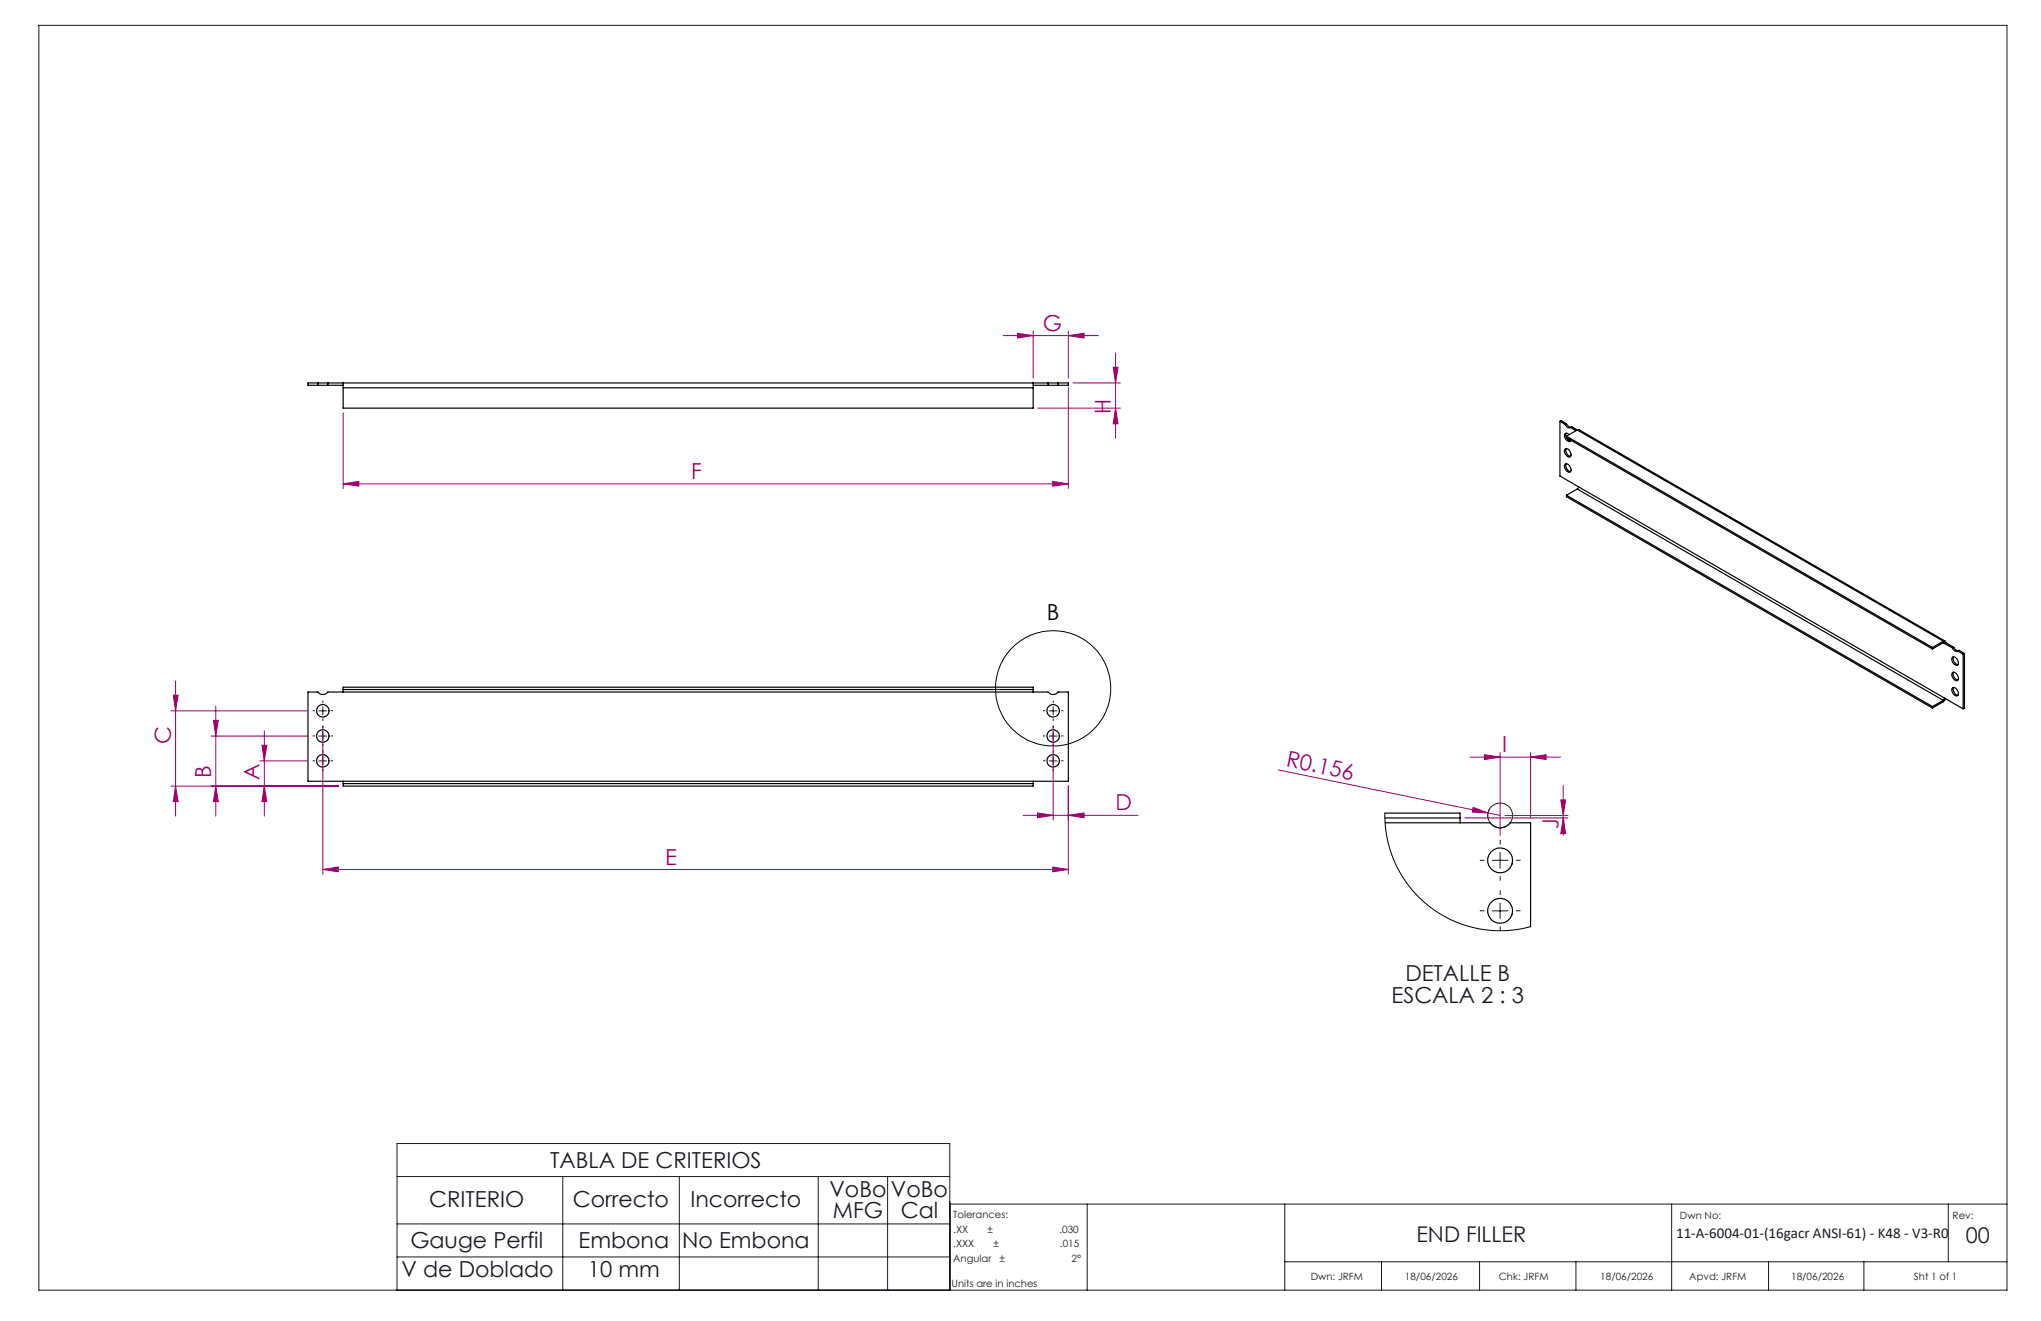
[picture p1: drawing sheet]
<svg xmlns="http://www.w3.org/2000/svg" width="432mm" height="279mm" viewBox="0 0 432 279" stroke-linecap="round" stroke-linejoin="round" font-family="sans-serif">
<g fill="none" stroke="#191924" stroke-width=".21">
<path d="M8.2 5.4h416.4v267.5h-416.4zM67.5 150.4h1.6M67.5 155.7h1.6M68.3 149.5v1.7M68.3 154.8v1.7M222 150.4h1.6M222 155.7h1.6M222.8 149.5v1.7M222.8 154.8v1.7M67.5 160.9h1.6M68.3 160.1v1.6M222 160.9h1.6"/>
<path d="M222.8 160.1v1.6M315.7 182h3.4M315.7 192.7h3.4M317.4 180.3v3.4M317.4 191v3.3M84 248.8h116.9M84 258.9h116.9M119.1 248.8v24.1M143.7 248.8v24.1M173.1 248.8v24.1M187.8 248.8v24.1M200.9 254.7h223.7"/>
<path d="M230 254.7v18.2M271.8 254.7v18.2M353.7 254.7v18.2M412.2 254.7v12.2M84 272.9v-31h116.9v31M84 265.9h116.9M271.8 266.9h152.8M292.3 266.9v6M313 266.9v6M333.4 266.9v6M374.2 266.9v6M394.3 266.9v6"/>
<circle cx="317.4" cy="172.5" r="2.63"/>
</g>
<g fill="none" stroke="#000" stroke-width=".25">
<path d="M67.2 81.5h2.2M67.2 81h2.2M67.2 81h-2v.5h2M67.2 81v.5M69.4 81h152.4M69.4 81.5h3.2M69.4 81v.5M72.6 81v1M72.6 82v4.3h146v-4.3M72.6 82h146M218.6 81v1M218.6 81.5h3.2"/>
<path d="M221.8 81.5h2.1M221.8 81h2.1M221.8 81v.5M223.9 81h2.1v.5h-2.1M223.9 81v.5M330 89.1v11.6l81.4 46.9M330 89.1l1.1 .6M330 89.1l.3-.1 1.1 .6M331 98.3l.2-.2a1.18 1.18 0 0 1 1 1.7 1.09 1.09 0 0 1-1.2-1.3zM331.1 89.7a.86 .86 0 0 0 1.1 .7M331.2 94.9a1.18 1.18 0 0 1 1 1.7 1.1 1.1 0 0 1-1.2-1.4zM331.3 91.6a1.34 1.34 0 0 0 1 1.7"/>
<path d="M331.3 94.9a1.29 1.29 0 0 0 1 1.6M331.3 98.1a1.29 1.29 0 0 0 1 1.6M331.4 89.6l.4 .5 .6 .2M331.4 92.3v.3l77.4 44.7M331.4 92.3l77.4 44.6M331.4 89.6l-.3 .1M332 91.9a.54 .54 0 0 0-.8-.2 .54 .54 0 0 0-.2 .8l.3 .5 .5 .3a.36 .36 0 0 0 .3 .1 .36 .36 0 0 0 .3-.3M332.2 90.4l1.2 .7M332.2 90.4l.3-.2 1.2 .7M333.7 90.9h.4l77.4 44.7M333.7 90.9l-2.3 1.4M333.7 90.9l77.4 44.7"/>
<path d="M331.4 104.7v.4l77.4 44.7M331.4 104.7l77.4 44.7M333.7 103.4l-2.3 1.3M333.7 103.4l77.4 44.7M334 103l-.3 .4M408.8 136.9v.4M411.1 135.9h.2l.1 .2M411.1 135.6a.33 .33 0 0 1 .4 0 .33 .33 0 0 1 .2 .3M411.1 135.9l.3 .2M411.1 135.9l-2.3 1.4M411.1 135.6l-2.3 1.3M411.4 136.1l1.7 1"/>
<path d="M411.7 135.9l-.3 .2M411.7 135.9l1.6 1M413.1 137.1a.86 .86 0 0 0 1.1 .6M413.1 139a1.13 1.13 0 0 1 1 1.7 1.2 1.2 0 0 1-1-1.7zM413.3 138.9a1.34 1.34 0 0 0 .9 1.7M413.3 136.9l.4 .5 .6 .3M413.3 136.9l-.2 .2M414.2 137.7l.3-.2 1.1 .7M414.2 137.7l1.1 .7M415.3 138.4v11.5M415.6 138.2l-.3 .2M415.6 138.2v11.6l-.3 .1"/>
<path d="M65.2 146.4h2a1.32 1.32 0 0 0 2.2 0h152.4a1.32 1.32 0 0 0 2.1 0h2.1v18.8h-160.8zM72.6 145.8v.6M72.6 145.8v-.5h146v.5M72.6 145.8h146M218.6 145.8v.6M408.8 149.4v.4M411.1 148.1l-2.3 1.3M411.1 148.1v.3M411.1 148.4l-2.3 1.4M411.4 147.6l-.3 .5M411.4 147.6l3.9 2.3M411.6 147.8l-.5 .6"/>
<path d="M413.1 145.5a1.18 1.18 0 0 1 1.1 1.6 1.1 1.1 0 0 1-1.3-1.3zM413.1 142.2a1.16 1.16 0 0 1 1.1 1.7 .75 .75 0 0 1-1.1-.6l-.2-.5zM413.3 142.2a1.3 1.3 0 0 0 .9 1.6M413.3 145.4a1.29 1.29 0 0 0 .9 1.6M72.6 165.2v.5M72.6 165.7v.6h146v-.6M72.6 165.7h146M218.6 165.2v.5M293 172h15.9v1M293 173h15.9M293.1 174h22.1a2.63 2.63 0 0 0 4.3 0h4.3v22M308.9 173v1"/>
<circle cx="68.3" cy="155.7" r="1.32"/>
<circle cx="68.3" cy="150.3" r="1.32"/>
<circle cx="222.8" cy="155.7" r="1.32"/>
<circle cx="222.8" cy="150.3" r="1.32"/>
<circle cx="68.3" cy="160.9" r="1.32"/>
<circle cx="222.8" cy="160.9" r="1.32"/>
<circle cx="317.4" cy="182" r="2.64"/>
<circle cx="317.4" cy="192.6" r="2.64"/>
</g>
<g fill="none" stroke="#000" stroke-width=".21">
<path d="M293 172l.1 2.8 .4 2.6 .6 2.6 1.1 2.7 1.7 3 1.7 2.4 1.4 1.6 2.1 1.8 2.1 1.5 2.9 1.6 2.7 1.1 3.1 .8 2.8 .3h2.8l2.7-.2 2.6-.6"/>
<circle cx="222.8" cy="145.6" r="12.2"/>
</g>
<g fill="none" stroke="#a0006e" stroke-width=".21">
<path d="M212.2 71h20.2M215.3 70.5l3.3 .5-3.3 .5zM218.6 70v10M226 71l3.3-.5v1zM226 70v10M235.5 77.7h1l-.5 3.3zM236 74.6v18.1M72.6 87.3v16M219.6 86.3h17.4M226 82v21.3M227 81h10M236 86.3l.5 3.3h-1z"/>
<path d="M72.6 102.3l3.3-.5v1zM72.6 102.3h153.4M222.7 101.8l3.3 .5-3.3 .5zM36.2 150.4h28.9M36.7 147h1l-.6 3.4zM37.1 144v28.6M44.7 155.7h20.4M45.2 152.4h1l-.6 3.3zM45.6 149.3v23.3M55.4 157.6h1l-.5 3.3zM55.9 154.6v18M68.3 153.5v31.4"/>
<path d="M222.8 153.5v19.9M314.1 159.6l3.3 .5-3.3 .6zM317.4 159.1v17.6M323.8 159.1v13.9M36.2 166.3h35.4M37.1 166.3l.6 3.2h-1zM45.6 166.3l.6 3.2h-1zM54.9 160.9h10.2M55.9 166.3l.5 3.2h-1zM216.5 172.4h24.3M219.5 171.9l3.3 .5-3.3 .6zM226 172.4l3.3-.5v1.1z"/>
<path d="M226 166.2v18.7M270.4 162.8l47 9.7M309.9 173h21.8M311 160.1h19.2M311.7 170.8l3.1 1.1-3.3-.1zM315.2 171.1a2.31 2.31 0 0 0-.3 2M318.4 172.5h13.3M323.8 160.1l3.3-.5v1.1zM330.2 169.2h1l-.5 3.3zM330.7 173l.5 3.3h-1zM330.7 166.1v10.5M68.3 183.9l3.3-.5v1z"/>
<path d="M68.3 183.9h157.7M222.7 183.4l3.3 .5-3.3 .5z"/>
</g>
<g fill="none" stroke="#191924" stroke-width=".21" stroke-dasharray="15.2 1.3 1.3 1.3" stroke-linecap="butt">
<path d="M66.6 155.7h-.4M66.6 150.3h-.4M68.3 159.2v-.4M68.3 154v-.5M68.3 157.3v.5M68.3 148.7v-.5M68.3 152v.5M70 155.7h.5M70 150.3h.5M221.2 150.3h-.5M221.2 155.7h-.5M222.8 148.7v-.5"/>
<path d="M222.8 152v.5M222.8 159.2v-.4M222.8 154v-.5M222.8 157.3v.5M224.5 150.3h.5M224.5 155.7h.5M66.6 160.9h-.4M68.3 162.6v.5M70 160.9h.5M221.2 160.9h-.5M222.8 162.6v.5M224.5 160.9h.5"/>
<path d="M317.4 178.6v-.9M314.1 182h-1M314.1 192.6h-1M317.4 185.3v1M317.4 189.3v-1M317.4 196v.8M320.7 182h1M320.7 192.6h1"/>
</g>
<g fill="#a0006e">
<path d="M311.7 170.8l3.1 1.1-3.3-.1z"/>
<path d="M226 172.4l3.3-.5v1.1zM219.5 171.9l3.3 .5-3.3 .6zM222.7 183.4l3.3 .5-3.3 .5zM68.3 183.9l3.3-.5v1zM323.8 160.1l3.3-.5v1.1zM314.1 159.6l3.3 .5-3.3 .6z"/>
<path d="M215.3 70.5l3.3 .5-3.3 .5zM226 71l3.3-.5v1zM72.6 102.3l3.3-.5v1zM222.7 101.8l3.3 .5-3.3 .5z"/>
<path d="M55.9 166.3l.5 3.2h-1zM55.4 157.6h1l-.5 3.3zM45.6 166.3l.6 3.2h-1zM45.2 152.4h1l-.6 3.3zM37.1 166.3l.6 3.2h-1zM36.7 147h1l-.6 3.4zM236 86.3l.5 3.3h-1zM235.5 77.7h1l-.5 3.3z"/>
<path d="M330.2 169.2h1l-.5 3.3zM330.7 173l.5 3.3h-1z"/>
</g>
<g font-size="4.7" fill="#a0006e">
<text x="220.7" y="70">G</text>
<text x="235" y="87.5" transform="rotate(-90 235 87.5)">H</text>
<text x="146.2" y="101.3">F</text>
<text x="36.2" y="157.3" transform="rotate(-90 36.2 157.3)">C</text>
<text x="317.8" y="159.1">I</text>
<text x="44.7" y="164.6" transform="rotate(-90 44.7 164.6)">B</text>
<text x="54.9" y="165" transform="rotate(-90 54.9 165)">A</text>
<text x="271.9" y="162.1" transform="rotate(12 271.9 162.1)">R0.156</text>
<text x="236" y="171.4">D</text>
<text x="329.7" y="175.3" transform="rotate(-90 329.7 175.3)">J</text>
<text x="140.7" y="182.9">E</text>
</g>
<text font-size="4.7" x="221.5" y="131.1">B</text>
<g font-size="4.7" fill="#191924">
<text x="297.3" y="207.6">DETALLE B</text>
<text x="294.4" y="212.1">ESCALA 2 : 3</text>
<text x="116.4" y="247.1">TABLA DE CRITERIOS</text>
<text x="90.8" y="255.2">CRITERIO</text>
<text x="121.2" y="255.2">Correcto</text>
<text x="146.1" y="255.2">Incorrecto</text>
<text x="175.5" y="253.1">VoBo</text>
<text x="176.2" y="257.6">MFG</text>
<text x="188.5" y="253.1">VoBo</text>
<text x="190.6" y="257.6">Cal</text>
<text x="86.8" y="263.9">Gauge Perfil</text>
<text x="122.4" y="263.9">Embona</text>
<text x="144.3" y="263.9">No Embona</text>
<text x="85" y="270.1">V de Doblado</text>
<text x="124.4" y="270.1">10 mm</text>
</g>
<g font-size="4.6" fill="#191924">
<text x="299.6" y="262.7">END FILLER</text>
<text x="415.9" y="263">00</text>
</g>
<text font-size="3.2" fill="#191924" x="354.6" y="261.8">11-A-6004-01-(16gacr ANSI-61) - K48 - V3-R0</text>
<g font-size="2.1" fill="#191924">
<text x="201.7" y="257.6">Tolerances:</text>
<text x="355.4" y="257.8">Dwn No:</text>
<text x="413.1" y="257.8">Rev:</text>
<text x="201.7" y="260.7">.XX</text>
<text x="201.7" y="263.9">.XXX</text>
<text x="208.9" y="260.7">±</text>
<text x="210.2" y="263.9">±</text>
<text x="224.1" y="260.7">.030</text>
<text x="224.3" y="263.9">.015</text>
<text x="201.7" y="267">Angular</text>
<text x="211.5" y="267">±</text>
<text x="226.7" y="267">2°</text>
<text x="201.3" y="272.3">Units are in inches</text>
<text x="277.3" y="270.7">Dwn: JRFM</text>
<text x="297.2" y="270.7">18/06/2026</text>
<text x="317.1" y="270.7">Chk: JRFM</text>
<text x="338.6" y="270.7">18/06/2026</text>
<text x="357.4" y="270.7">Apvd: JRFM</text>
<text x="378.9" y="270.7">18/06/2026</text>
<text x="404.9" y="270.7">Sht 1 of 1</text>
</g>
</svg>
